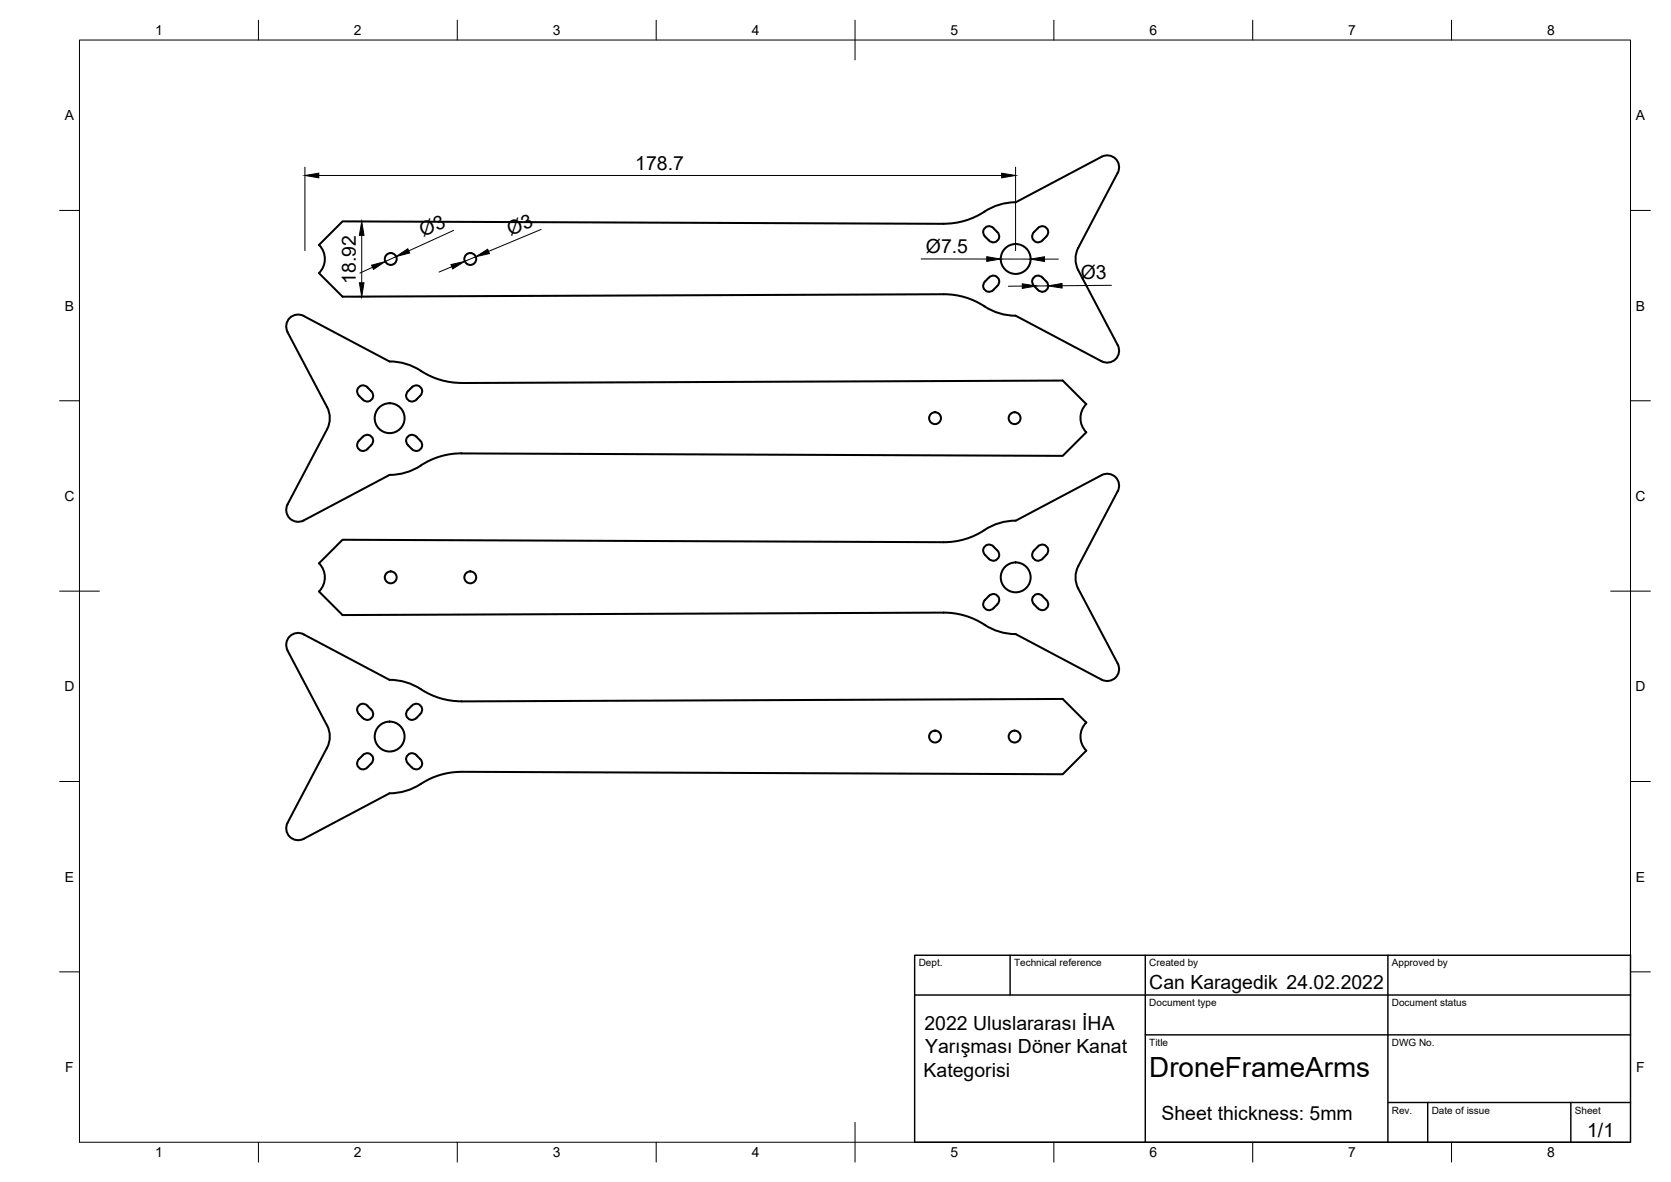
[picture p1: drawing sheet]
<svg xmlns="http://www.w3.org/2000/svg" width="420mm" height="297mm" viewBox="0 0 420 297" stroke-linecap="round" stroke-linejoin="round" font-family="sans-serif">
<!-- layer: Visible -->
<g fill="none" stroke="#000" stroke-width=".51">
<path d="M237.3 56.2a19 19 0 0 0 11-3.5 13.9 13.9 0 0 1 7.1-1.9l21.6-11.4a2.99 2.99 0 0 1 3.5 .5 2.99 2.99 0 0 1 .5 3.5l-9.9 18.9a6.1 6.1 0 0 0 0 5.6l9.9 18.8a3 3 0 0 1-.5 3.6 3 3 0 0 1-3.5 .5l-21.6-11.5a14.9 14.9 0 0 1-8.8-2.9 18.5 18.5 0 0 0-9.3-2.5l-151.2 .7-5.9-6a5 5 0 0 0 0-7.1l5.9-5.9 151.2 .6M247.6 57.3a1.49 1.49 0 0 1 2.2 .1 2.48 2.48 0 0 1 1.4 2.4 1.5 1.5 0 0 1-1.1 1.1 1.5 1.5 0 0 1-1.5-.5 2.47 2.47 0 0 1-1.4-2.4zM263 59.5a1.49 1.49 0 0 0 .1-2.2 1.49 1.49 0 0 0-2.2 .1 2.48 2.48 0 0 0-1.3 2.4 1.49 1.49 0 0 0 1.1 1.1 1.49 1.49 0 0 0 1.5-.5l.8-.9M248.6 69.8a1.5 1.5 0 0 1 2.2-.1 1.5 1.5 0 0 1-.1 2.2 2.44 2.44 0 0 1-2.3 1.4 1.49 1.49 0 0 1-.7-2.6zM263 70.7a2.45 2.45 0 0 0-2.3-1.4 1.49 1.49 0 0 0-1.1 1.1 1.49 1.49 0 0 0 .4 1.5 2.43 2.43 0 0 0 2.4 1.4 1.49 1.49 0 0 0 .6-2.6M90.3 99.5l.9 .9M93.3 98.3a2.42 2.42 0 0 0-2.4-1.4 1.49 1.49 0 0 0-.6 2.6M93.3 98.3a1.49 1.49 0 0 1 .1 2.2 1.49 1.49 0 0 1-2.2-.1M98 90.9l-21.6-11.5a3 3 0 0 0-3.6 .5 3 3 0 0 0-.5 3.5l9.9 18.9M98 90.8a14.9 14.9 0 0 1 8.7 3 18.5 18.5 0 0 0 9.4 2.4l151.1-.6 5.9 6M102.6 98.3a2.47 2.47 0 0 1 2.4-1.4 1.49 1.49 0 0 1 .6 2.6M102.6 98.3a1.49 1.49 0 0 0 0 2.2 1.49 1.49 0 0 0 2.2-.1"/>
<path d="M105.6 99.5l-.8 .9M82.2 102.3a6 6 0 0 1 0 5.6l-9.9 18.9a3 3 0 0 0 .6 3.5 3 3 0 0 0 3.5 .5l21.6-11.5M91.2 109.8l-.9 .9M91.2 109.8a1.5 1.5 0 0 1 2.2-.1 1.5 1.5 0 0 1-.1 2.2 2.44 2.44 0 0 1-2.4 1.4 1.49 1.49 0 0 1-.6-2.6M104.8 109.8a2.45 2.45 0 0 1 1.3 2.4 1.49 1.49 0 0 1-2.6 .6l-.9-.9M104.8 109.8a1.49 1.49 0 0 0-2.2-.1 1.49 1.49 0 0 0 0 2.2M116.1 113.9a18.8 18.8 0 0 0-11.1 3.6 14.3 14.3 0 0 1-7 1.8M273.1 101.5a5 5 0 0 0 0 7.1l-5.9 6-151.1-.7M277 119.4l-21.6 11.5M277 119.4a2.99 2.99 0 0 1 3.5 .5 2.99 2.99 0 0 1 .5 3.6l-9.9 18.8a6.1 6.1 0 0 0 0 5.6l9.9 18.8a3 3 0 0 1-.5 3.6 3 3 0 0 1-3.5 .5l-21.6-11.5a14.9 14.9 0 0 1-8.8-2.9 18.5 18.5 0 0 0-9.3-2.4l-151.2 .6-5.9-6a5 5 0 0 0 0-7l5.9-6 151.2 .7a20.4 20.4 0 0 0 11.9-4l3.4-1.2 2.8-.3M249.8 137.4a1.49 1.49 0 0 0-2.2-.1 1.49 1.49 0 0 0 .1 2.2 2.47 2.47 0 0 0 2.4 1.4 1.49 1.49 0 0 0 1.1-1.1 1.49 1.49 0 0 0-.5-1.5l-.9-.9M260.9 137.4a2.45 2.45 0 0 0-1.3 2.4 1.49 1.49 0 0 0 1.1 1.1 1.49 1.49 0 0 0 1.5-.5l.8-.9"/>
<path d="M260.9 137.4a1.49 1.49 0 0 1 2.2-.1 1.49 1.49 0 0 1-.1 2.2M248.6 149.8a1.5 1.5 0 0 1 2.2-.1 1.5 1.5 0 0 1-.1 2.2 2.44 2.44 0 0 1-2.3 1.4 1.49 1.49 0 0 1-.7-2.6l.9-.9M262.2 149.8l.8 .9M262.2 149.8a1.49 1.49 0 0 0-2.2-.1 1.49 1.49 0 0 0 0 2.2 2.43 2.43 0 0 0 2.4 1.4 1.49 1.49 0 0 0 .6-2.6M90.3 179.5l.9 .9M90.3 179.5a1.48 1.48 0 0 1-.1-2.2 1.48 1.48 0 0 1 2.2 .1 2.42 2.42 0 0 1 1.4 2.4 1.49 1.49 0 0 1-1.1 1.1 1.49 1.49 0 0 1-1.5-.5M98 170.9l-21.6-11.5a3 3 0 0 0-3.6 .5 3 3 0 0 0-.5 3.5l9.9 18.9a5.9 5.9 0 0 1 0 5.6l-9.9 18.9a3 3 0 0 0 .6 3.5 3 3 0 0 0 3.5 .5M98 170.8a14.9 14.9 0 0 1 8.7 3 18.5 18.5 0 0 0 9.4 2.4l151.1-.6 5.9 6M102.6 178.3a2.47 2.47 0 0 1 2.4-1.4 1.49 1.49 0 0 1 .6 2.6M102.6 178.3a1.49 1.49 0 0 0 0 2.2 1.49 1.49 0 0 0 2.2-.1M105.6 179.5l-.8 .9M91.2 189.9l-.9 .8"/>
<path d="M91.2 189.8a1.5 1.5 0 0 1 2.2-.1 1.5 1.5 0 0 1-.1 2.2 2.44 2.44 0 0 1-2.4 1.4 1.49 1.49 0 0 1-.6-2.6M98 199.4l-21.7 11.4M104.8 189.9a2.4 2.4 0 0 1 1.3 2.3 1.49 1.49 0 0 1-2.6 .6l-.9-.9M104.8 189.8a1.49 1.49 0 0 0-2.2-.1 1.49 1.49 0 0 0 0 2.2M273.1 181.6a5 5 0 0 0 0 7l-5.9 6-151.1-.6a19.1 19.1 0 0 0-11.1 3.5 14.3 14.3 0 0 1-7 1.9"/>
<circle cx="98.2" cy="65.1" r="1.49"/>
<circle cx="118.2" cy="65.1" r="1.49"/>
<circle cx="255.4" cy="65.1" r="3.8"/>
<circle cx="98" cy="105.1" r="3.8"/>
<circle cx="235.1" cy="105.1" r="1.49"/>
<circle cx="255.1" cy="105.1" r="1.49"/>
<circle cx="98.2" cy="145.1" r="1.49"/>
<circle cx="118.2" cy="145.1" r="1.49"/>
<circle cx="255.4" cy="145.1" r="3.8"/>
<circle cx="98" cy="185.1" r="3.8"/>
<circle cx="235.1" cy="185.1" r="1.49"/>
<circle cx="255.1" cy="185.1" r="1.49"/>
</g>
<!-- layer: Border -->
<g fill="none" stroke="#000" stroke-width=".25">
<path d="M20 10.1h390v276.9h-390zM65 5.1v5M115 5.1v5M165 5.1v5M215 5.1v10M265 5.1v5M315 5.1v5M365 5.1v5M15 52.9h5M410 52.9h5M15 100.7h5M410 100.7h5"/>
<path d="M15 148.6h10M405 148.6h10M15 196.4h5M410 196.4h5M15 244.2h5M410 244.2h5M65 287v5M115 287v5M165 287v5M215 282.1v9.9M265 287v5M315 287v5"/>
<path d="M365 287v5"/>
</g>
<!-- layer: TitleBlock -->
<path d="M230 240.1h180v46.9h-180zM230 250h180M254 240.1v9.9M288 240.1v46.9M349 240.1v46.9M288 260.1h122M349 277.1h61M359 277.1v9.9M395 277.1v9.9" fill="none" stroke="#000" stroke-width=".36"/>
<!-- layer: Dimensions -->
<g fill="none" stroke="#000" stroke-width=".25">
<path d="M76.7 42v21M80.2 44.1h171.7M88.2 55.7h4.8M91 59.1v12M114.1 57.9l-11.3 5.1M136 57.7l-13.1 5.5M255.4 42v21M88.2 74.6h4.8M93.7 67.2l-3.2 1.4M99.6 64.5l-2.7 1.2M113.6 67l-3.2 1.4M119.6 64.5l-2.8 1.2"/>
<path d="M231.6 65.1h16.5M251.6 65.1h7.5M257 71.9h-3.4M262.6 65.1h3.5M263.5 71.8l-2.9 .1M279.5 71.7l-12.4 .1"/>
</g>
<path d="M76.7 44.1l3.5-.6v1.2zM91 55.7l.5 3.4h-1.1zM251.9 43.5l3.5 .6-3.5 .6zM90.4 71.1h1.1l-.5 3.5zM93.4 66.6l3.5-.9-3 2zM99.6 64.5l2.9-2 .5 1.1zM113.4 66.5l3.4-.8-3 1.9zM119.6 64.5l3-1.9 .5 1.1zM248.1 64.5l3.5 .6-3.5 .6zM257 71.3l3.6 .6-3.6 .6zM259.1 65.1l3.5-.6v1.2zM263.5 71.8l3.5-.6 .1 1.2z" fill="#000" stroke="#000" stroke-width=".25"/>
<text font-size="7" x="289" y="270.6">DroneFrameArms</text>
<g font-size="4.9">
<text x="159.7" y="42.6">178.7</text>
<text x="106.4" y="59.7" transform="rotate(-24 106.4 59.7)">Ø3</text>
<text x="128.3" y="59.2" transform="rotate(-23 128.3 59.2)">Ø3</text>
<text x="232.8" y="63.5">Ø7.5</text>
<text x="89.5" y="71.4" transform="rotate(-90 89.5 71.4)">18.92</text>
<text x="271.7" y="70.2">Ø3</text>
<text x="289" y="248.5">Can Karagedik 24.02.2022</text>
<text x="232.5" y="258.9">2022 Uluslararası İHA</text>
<text x="232.6" y="264.7">Yarışması Döner Kanat</text>
<text x="232.2" y="270.5">Kategorisi</text>
<text x="292.1" y="281.4">Sheet thickness: 5mm</text>
<text x="399.1" y="285.7">1/1</text>
</g>
<g font-size="3.5">
<text x="39" y="8.8">1</text>
<text x="89" y="8.8">2</text>
<text x="139" y="8.8">3</text>
<text x="189" y="8.8">4</text>
<text x="239" y="8.8">5</text>
<text x="289" y="8.8">6</text>
<text x="339" y="8.8">7</text>
<text x="389" y="8.8">8</text>
<text x="16.3" y="30.2">A</text>
<text x="411.3" y="30.2">A</text>
<text x="16.3" y="78">B</text>
<text x="411.3" y="78">B</text>
<text x="16.2" y="125.9">C</text>
<text x="411.2" y="125.9">C</text>
<text x="16.2" y="173.7">D</text>
<text x="411.2" y="173.7">D</text>
<text x="16.3" y="221.6">E</text>
<text x="411.3" y="221.6">E</text>
<text x="16.4" y="269.4">F</text>
<text x="411.4" y="269.4">F</text>
<text x="39" y="290.8">1</text>
<text x="89" y="290.8">2</text>
<text x="139" y="290.8">3</text>
<text x="189" y="290.8">4</text>
<text x="239" y="290.8">5</text>
<text x="289" y="290.8">6</text>
<text x="339" y="290.8">7</text>
<text x="389" y="290.8">8</text>
</g>
<g font-size="2.5">
<text x="231" y="242.9">Dept.</text>
<text x="255" y="242.9">Technical reference</text>
<text x="289" y="242.9">Created by</text>
<text x="350" y="242.9">Approved by</text>
<text x="289" y="252.8">Document type</text>
<text x="350" y="252.8">Document status</text>
<text x="289" y="262.9">Title</text>
<text x="350" y="262.9">DWG No.</text>
<text x="350" y="279.9">Rev.</text>
<text x="360" y="279.9">Date of issue</text>
<text x="396" y="279.9">Sheet</text>
</g>
</svg>
